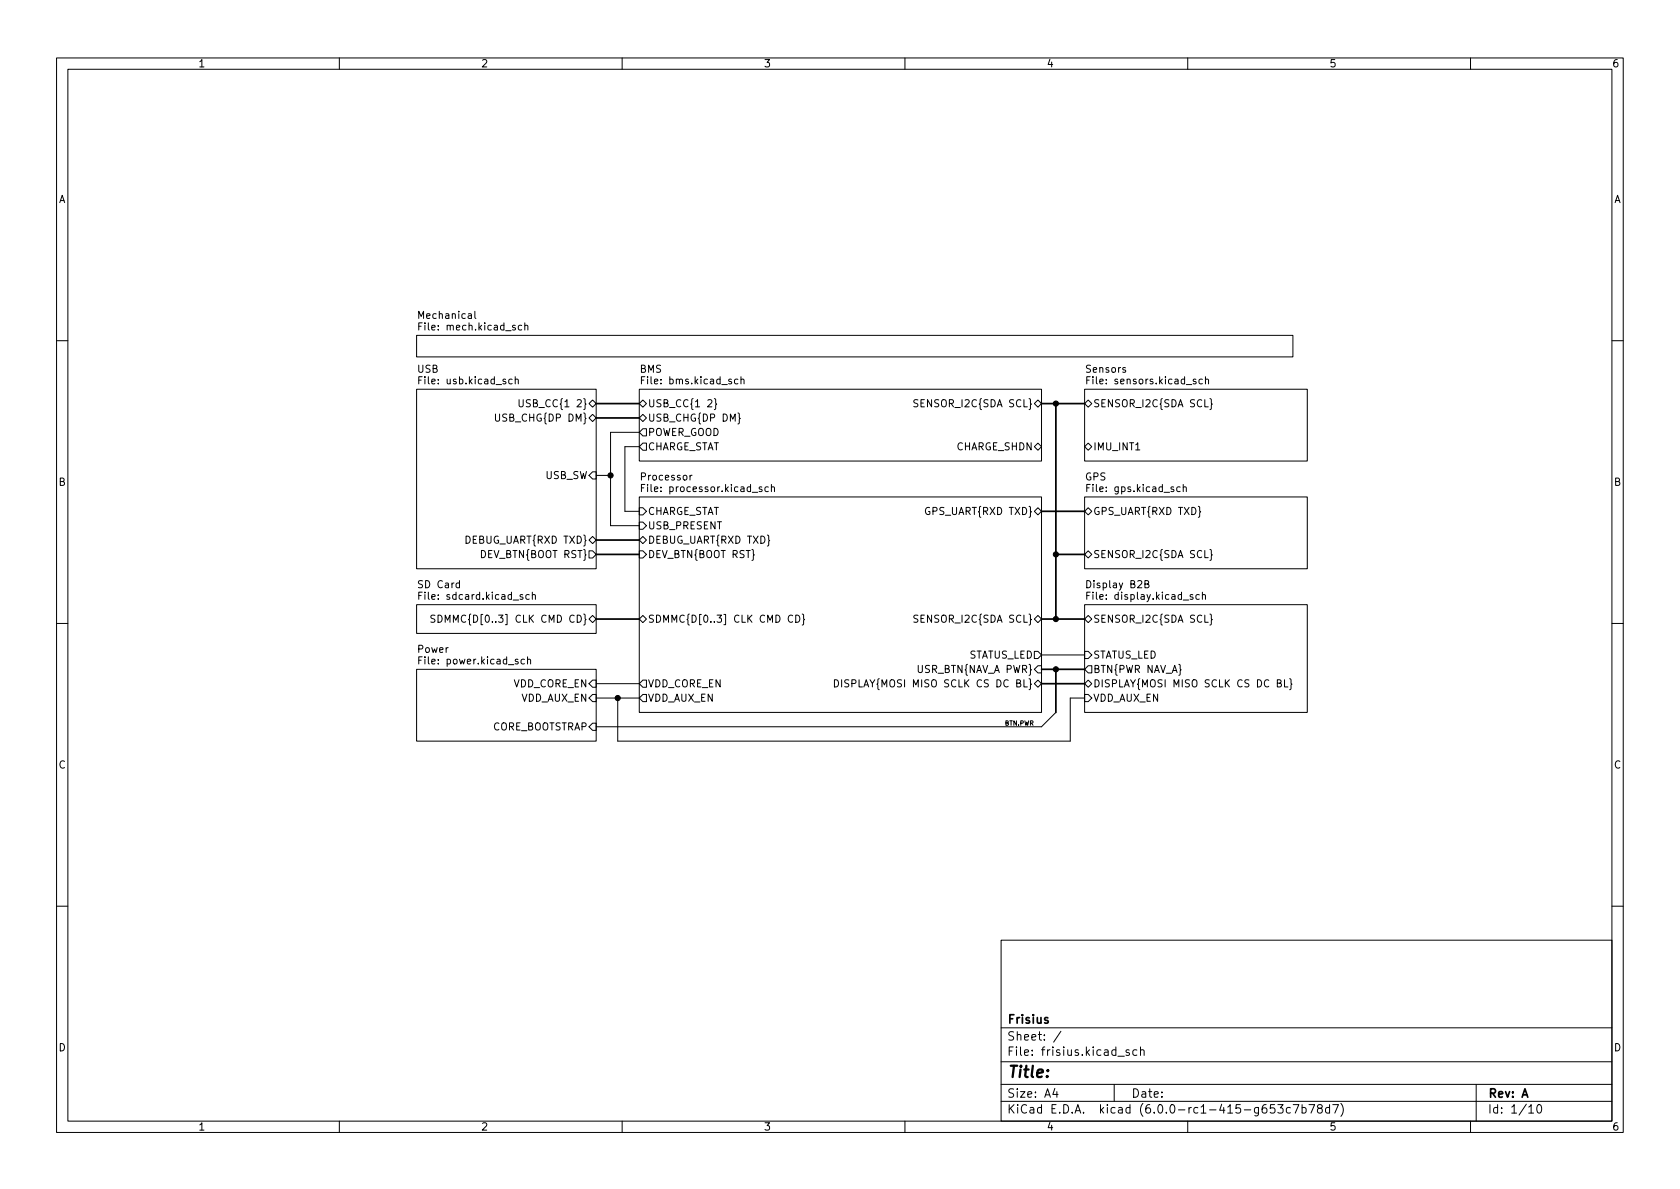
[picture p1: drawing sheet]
<svg xmlns="http://www.w3.org/2000/svg" width="297mm" height="210mm" viewBox="0 0 297 210" stroke-linecap="round" stroke-linejoin="round" font-family="sans-serif">
<g fill="none" stroke="#000" stroke-width=".18">
<path d="M10 10.2h277v190.1h-277zM12 12.2h273v186.1h-273zM60 10.2v2M110 10.2v2M160 10.2v2M210 10.2v2M260 10.2v2M73.7 59.3h154.9v3.8h-154.9zM74 57.7h.5M74.6 57.1h-.6v1.3M84 55v1.1l.1 .2M92.2 57.6l-.3-.1-.3 .3 .2 .5h.4"/>
<path d="M92.8 57.6l.2-.1 .3 .1v.8M92.8 57.1v1.3M10 60.2h2M73.7 68.8h31.7v31.8h-31.7zM74 67.2h.5M74.6 66.6h-.6v1.3M87.6 73.2v1l.2 .3 .4-.1 .1-.2v-1M90.6 67.1l-.4-.1-.3 .3 .2 .5h.5M91.1 67.2l.2-.2 .3 .1v.8M91.1 66.6v1.3M91.8 70.7v1l.2 .2h.4l.1-.2v-1M104.1 71.4l.7-.7 .6 .7-.6 .6z"/>
<path d="M104.1 73.9l.7-.6 .6 .6-.6 .6zM113 68.8h71.1v12.7h-71.1zM113 73.9l.7-.6 .6 .6-.6 .6zM113 71.4l.7-.7 .6 .7-.6 .6zM113 76.4h-5.1v16.6h5.1M113 79h-2.5v11.4h2.5M113.4 67.2h.4M113.7 75.8h.6v1.3h-.6l-.7-.7zM113.7 78.4h.6v1.2h-.6l-.7-.6zM114 66.6h-.6v1.3M125.2 70.8l.4-.1 .3 .3-.8 .9h.8M126.3 70.5l.2 .2v.6l.2 .2-.2 .1v.6l-.2 .2"/>
<path d="M130.5 67.1l-.4-.1-.2 .3 .1 .5h.5M130.5 73l.2 .2v.6l.2 .2-.2 .2v.6l-.2 .2M131 67.2l.2-.2 .3 .1 .1 .8M131 66.6v1.3M162.3 70.7h-.5l-.2 .1v.4l.6 .2 .1 .3-.2 .2h-.5M182.9 71.4l.6-.7 .6 .7-.6 .6zM182.9 79l.6-.6 .6 .6-.6 .6zM191.8 68.8h39.3v12.7h-39.3zM191.8 71.4l.6-.7 .6 .7-.6 .6zM191.8 79l.6-.6 .6 .6-.6 .6zM192.2 67.2h.4M192.8 66.6h-.6v1.3"/>
<path d="M212.6 67.1l-.4-.1-.2 .3 .1 .5h.5M213.1 67.2l.2-.2 .3 .1 .1 .8M213.1 66.6v1.3M213.9 70.5l.3 .2v.6l.2 .2-.2 .1v.6l-.3 .2M285 60.2h2M104.1 95.5l.7-.6 .6 .6-.6 .6zM104.1 97.4h.7l.6 .6-.6 .7h-.7zM104.8 83.4h.6v1.3h-.6l-.7-.6zM105.4 84.1h2.5M113 87.9h71.1v38.1h-71.1zM113 95.5l.7-.6 .6 .6-.6 .6zM113 97.4h.7l.6 .6-.6 .7h-.7z"/>
<path d="M113 92.3h.7l.6 .7-.6 .6h-.7zM113 89.8h.7l.6 .6-.6 .7h-.7zM113.4 86.3h.4M114 85.7h-.6v1.2M122.4 84l-.4 .3M135.7 94.6l.2 .2v.6l.2 .2-.2 .2v.6l-.2 .2M135.8 86.1h-.3l-.3 .2 .2 .6h.4M136.4 86.2l.2-.1h.3v.8M136.4 85.7v1.2M182.9 90.4l.6-.6 .6 .6-.6 .7zM191.8 87.9h39.3v12.7h-39.3zM192.2 86.3h.4"/>
<path d="M192.4 89.8l.6 .6-.6 .7-.6-.7zM192.4 97.4l.6 .6-.6 .7-.6-.7zM192.8 85.7h-.6v1.2M208.7 86.1h-.4l-.2 .2 .1 .6h.5M209.2 86.2l.2-.1h.3l.1 .8M209.2 85.7v1.2M211.9 89.5l.2 .2v.6l.2 .2-.2 .2v.6l-.2 .2M213.9 97.2l.3 .1v.6l.2 .2-.2 .2v.6l-.3 .2M10 110.2h2M73.7 106.9h31.7v5.1h-31.7zM73.7 118.4h31.7v12.7h-31.7zM74 105.3h.5"/>
<path d="M74 116.7h.5M74.6 104.7h-.6v1.3M74.6 116.1h-.6v1.3M76.9 108.8h-.5l-.2 .1v.4l.6 .2 .1 .3-.2 .2h-.5M77.4 108.8a.64 .64 0 0 1 .8 .6 .64 .64 0 0 1-.8 .6zM92.7 116.6h-.3l-.3 .2 .1 .6h.5M93.3 116.7l.2-.1h.3v.8M93.3 116.1v1.3M93.6 105.2l-.4-.1-.2 .3 .1 .5h.5M94.1 105.3l.2-.2 .3 .1 .1 .8M94.1 104.7v1.3M104.8 108.8l.6 .7-.6 .6-.7-.6z"/>
<path d="M113 109.5l.7-.7 .6 .7-.6 .6zM140.1 108.9a.6 .6 0 0 0-.8 .4 .6 .6 0 0 0 .6 .7l.2-.1M140.7 108.8a.64 .64 0 0 1 .7 .6 .64 .64 0 0 1-.7 .6zM141.8 108.6l.3 .2v.6l.2 .2-.2 .1v.6l-.3 .2M162.3 108.8h-.5l-.2 .1v.4l.6 .2 .1 .3-.2 .2h-.5M182.9 109.5l.6-.7 .6 .7-.6 .6zM182.9 115.2h.6l.6 .6-.6 .7h-.6zM183.5 117.7h.6v1.3h-.6l-.6-.6zM184.1 115.8h7.7M191.8 106.9h39.3v19.1h-39.3zM191.8 115.2h.6l.6 .6-.6 .7h-.6zM192.2 105.3h.4"/>
<path d="M192.4 108.8l.6 .7-.6 .6-.6-.6zM192.4 117.7h.6v1.3h-.6l-.6-.6zM192.8 104.7h-.6v1.3M202.4 103.3l.6-.1 .1-.2-.1-.2-.6-.1v1.2h.5l.2-.1 .1-.3-.3-.2M212 105.2l-.3-.1-.3 .3 .2 .5h.4M212.6 105.3l.2-.2 .3 .1v.8M212.6 104.7v1.3M213.9 108.6l.3 .2v.6l.2 .2-.2 .1v.6l-.3 .2M285 110.2h2M104.8 120.3h.6v1.2h-.6l-.7-.6zM104.8 122.8h.6v1.3h-.6l-.7-.7zM104.8 127.9h.6v1.3h-.6l-.7-.7z"/>
<path d="M105.4 123.4h7.6M105.4 120.9h7.6M109.2 123.4v7.7h80v-7.7h2.6M113.7 120.3h.6v1.2h-.6l-.7-.6zM113.7 122.8h.6v1.3h-.6l-.7-.7zM147.5 120.2a.64 .64 0 0 1 .8 .6 .64 .64 0 0 1-.8 .7zM148.8 120.2v1.3M150.1 120.3l-.5-.1-.2 .1v.4l.6 .2 .1 .3-.3 .3-.4-.1M182.9 120.9l.6-.6 .6 .6-.6 .6zM186.7 126l-2.6 2.5h-78.7M191.8 122.8h.6l.6 .6-.6 .7h-.6zM192.4 120.3l.6 .6-.6 .6-.6-.6z"/>
<path d="M225.8 120.8l.6-.1 .1-.1-.1-.3-.6-.1v1.3h.5l.2-.1 .1-.4-.3-.2M227.1 120.2v1.3h.6M228 120l.3 .2v.6l.1 .2-.1 .2v.6l-.3 .2M10 160.2h2M177 166.3h108v32h-108zM285 160.2h2M60 198.3v2M110 198.3v2M160 198.3v2M177 194.8h108M177 191.8h108M177 187.8h108"/>
<path d="M177 181.8h108M186.5 192.5l-.4 1h1M186.9 193v1M187.6 182.4l-1.3 1.9M197 191.8v3M197.6 186.8h1.2M199.6 185.7l-.3-.1-.2 .2v.3l.5 .1v.4h-.5M201 185.7l-.4-.1-.3 .3v.4l.1 .3h.6M201.6 185.8l.3-.2 .3 .1 .1 .9M201.6 185.1v1.5M210 198.3v2M225.4 195.3h-.8v.7l.2-.1 .5 .1 .1 .2v.5l-.3 .1-.5-.1"/>
<path d="M225.9 195.3h1l-.5 .6 .4 .1v.7l-.2 .1h-.5l-.2-.1M228.1 195.9l-.4-.1-.3 .3v.4l.2 .3h.5M228.6 195.3h1l-.6 1.5M230.2 195.9l.4-.1 .3 .3v.4l-.1 .3h-.6M230.2 195.3v1.5M231.4 195.3h1l-.6 1.5M233.2 196l-.3-.3 .1-.2 .2-.2 .4 .1 .2 .2-.1 .2-.6 .2-.2 .3 .1 .4 .2 .1h.3l.3-.3-.1-.4-.2-.1M235.1 195.9l-.5-.1-.2 .3v.4l.1 .3h.6M235.1 195.3v1.5M235.6 195.3h1l-.6 1.5M237.1 195.1a1.72 1.72 0 0 1 0 2.3M260 198.3v2"/>
<path d="M261 191.8v6.5M270.3 195.8l.4-.5v1.5M270.3 196.8h.9M271.9 195.4l.2-.1a.81 .81 0 0 1 .6 .7 .81 .81 0 0 1-.3 .8h-.2a.81 .81 0 0 1-.6-.6 .81 .81 0 0 1 .3-.8z"/>
</g>
<g fill="none" stroke="#000" stroke-width=".3">
<path d="M105.4 71.4h7.6M105.4 73.9h7.6M184.1 71.4h7.7M186.7 71.4v38.1M105.4 95.5h7.6M105.4 98h7.6M184.1 90.4h7.7M186.7 98h5.1M105.4 109.5h7.6M184.1 109.5h7.7M184.1 118.4h7.7M186.7 118.4v7.6"/>
<path d="M184.1 120.9h7.7"/>
</g>
<g fill="#000" stroke="#000" stroke-width=".18">
<circle cx="186.7" cy="71.4" r=".46"/>
<circle cx="107.9" cy="84.1" r=".46"/>
<circle cx="186.7" cy="98" r=".46"/>
<circle cx="186.7" cy="109.5" r=".46"/>
<circle cx="186.7" cy="118.4" r=".46"/>
<circle cx="109.2" cy="123.4" r=".46"/>
</g>
<text font-size="2.8" x="178" y="190.6">Title:</text>
<g font-size="2.1">
<text x="178" y="184">Sheet: /</text>
<text x="178" y="181">Frisius</text>
<text x="178" y="186.7">File: frisius.kicad_sch</text>
<text x="178" y="196.9">KiCad E.D.A. kicad (6.0.0-rc1-415-g653c7b78d7)</text>
<text x="178" y="194.1">Size: A4</text>
<text x="200" y="194.1">Date:</text>
<text x="263" y="194.1">Rev: A</text>
<text x="263" y="196.9">Id: 1/10</text>
</g>
<g font-size="1.8">
<text x="35" y="11.9">1</text>
<text x="85" y="11.9">2</text>
<text x="135" y="11.9">3</text>
<text x="185" y="11.9">4</text>
<text x="235" y="11.9">5</text>
<text x="285" y="11.9">6</text>
<text x="10.3" y="35.9">A</text>
<text x="285.3" y="35.9">A</text>
<text x="74.3" y="56.4">Mechanical</text>
<text x="74.8" y="58.4">File: mech.kicad_sch</text>
<text x="73.8" y="65.9">USB</text>
<text x="113.1" y="65.9">BMS</text>
<text x="192.1" y="65.9">Sensors</text>
<text x="74.7" y="67.9">File: usb.kicad_sch</text>
<text x="114.1" y="67.9">File: bms.kicad_sch</text>
<text x="192.9" y="67.9">File: sensors.kicad_sch</text>
<text x="88.2" y="74.5">USB_CHG{DP DM}</text>
<text x="92.8" y="72">USB_CC{1 2}</text>
<text x="114.5" y="74.5">USB_CHG{DP DM}</text>
<text x="114.5" y="72">USB_CC{1 2}</text>
<text x="114.5" y="77.1">POWER_GOOD</text>
<text x="162.3" y="72">SENSOR_I2C{SDA SCL}</text>
<text x="193.2" y="72">SENSOR_I2C{SDA SCL}</text>
<text x="114.5" y="79.6">CHARGE_STAT</text>
<text x="169" y="79.6">CHARGE_SHDN</text>
<text x="193.2" y="79.6">IMU_INT1</text>
<text x="10.3" y="85.9">B</text>
<text x="96.4" y="84.7">USB_SW</text>
<text x="113.5" y="85">Processor</text>
<text x="114.3" y="87">File: processor.kicad_sch</text>
<text x="191.9" y="85">GPS</text>
<text x="192.8" y="87">File: gps.kicad_sch</text>
<text x="285.3" y="85.9">B</text>
<text x="114.5" y="93.6">USB_PRESENT</text>
<text x="114.5" y="91.1">CHARGE_STAT</text>
<text x="163.9" y="91.1">GPS_UART{RXD TXD}</text>
<text x="193.2" y="91.1">GPS_UART{RXD TXD}</text>
<text x="82.5" y="96.1">DEBUG_UART{RXD TXD}</text>
<text x="85.2" y="98.7">DEV_BTN{BOOT RST}</text>
<text x="114.5" y="96.1">DEBUG_UART{RXD TXD}</text>
<text x="114.5" y="98.7">DEV_BTN{BOOT RST}</text>
<text x="193.2" y="98.7">SENSOR_I2C{SDA SCL}</text>
<text x="74.2" y="104">SD Card</text>
<text x="74.9" y="106">File: sdcard.kicad_sch</text>
<text x="192.5" y="104">Display B2B</text>
<text x="193" y="106">File: display.kicad_sch</text>
<text x="78.8" y="110.1">SDMMC{D[0..3] CLK CMD CD}</text>
<text x="114.5" y="110.1">SDMMC{D[0..3] CLK CMD CD}</text>
<text x="162.3" y="110.1">SENSOR_I2C{SDA SCL}</text>
<text x="193.2" y="110.1">SENSOR_I2C{SDA SCL}</text>
<text x="73.9" y="115.4">Power</text>
<text x="74.7" y="117.5">File: power.kicad_sch</text>
<text x="162.3" y="119">USR_BTN{NAV_A PWR}</text>
<text x="171.1" y="116.5">STATUS_LED</text>
<text x="193.2" y="119">BTN{PWR NAV_A}</text>
<text x="193.2" y="116.5">STATUS_LED</text>
<text x="90.7" y="121.5">VDD_CORE_EN</text>
<text x="92.1" y="124.1">VDD_AUX_EN</text>
<text x="114.5" y="121.5">VDD_CORE_EN</text>
<text x="114.5" y="124.1">VDD_AUX_EN</text>
<text x="150" y="121.5">DISPLAY{MOSI MISO SCLK CS DC BL}</text>
<text x="193.2" y="121.5">DISPLAY{MOSI MISO SCLK CS DC BL}</text>
<text x="193.2" y="124.1">VDD_AUX_EN</text>
<text x="86.8" y="129.2">CORE_BOOTSTRAP</text>
<text x="10.3" y="135.9">C</text>
<text x="285.3" y="135.9">C</text>
<text x="10.3" y="185.9">D</text>
<text x="285.3" y="185.9">D</text>
<text x="35" y="199.9">1</text>
<text x="85" y="199.9">2</text>
<text x="135" y="199.9">3</text>
<text x="185" y="199.9">4</text>
<text x="235" y="199.9">5</text>
<text x="285" y="199.9">6</text>
</g>
<text font-size="1.1" x="177.7" y="128.3">BTN.PWR</text>
</svg>
